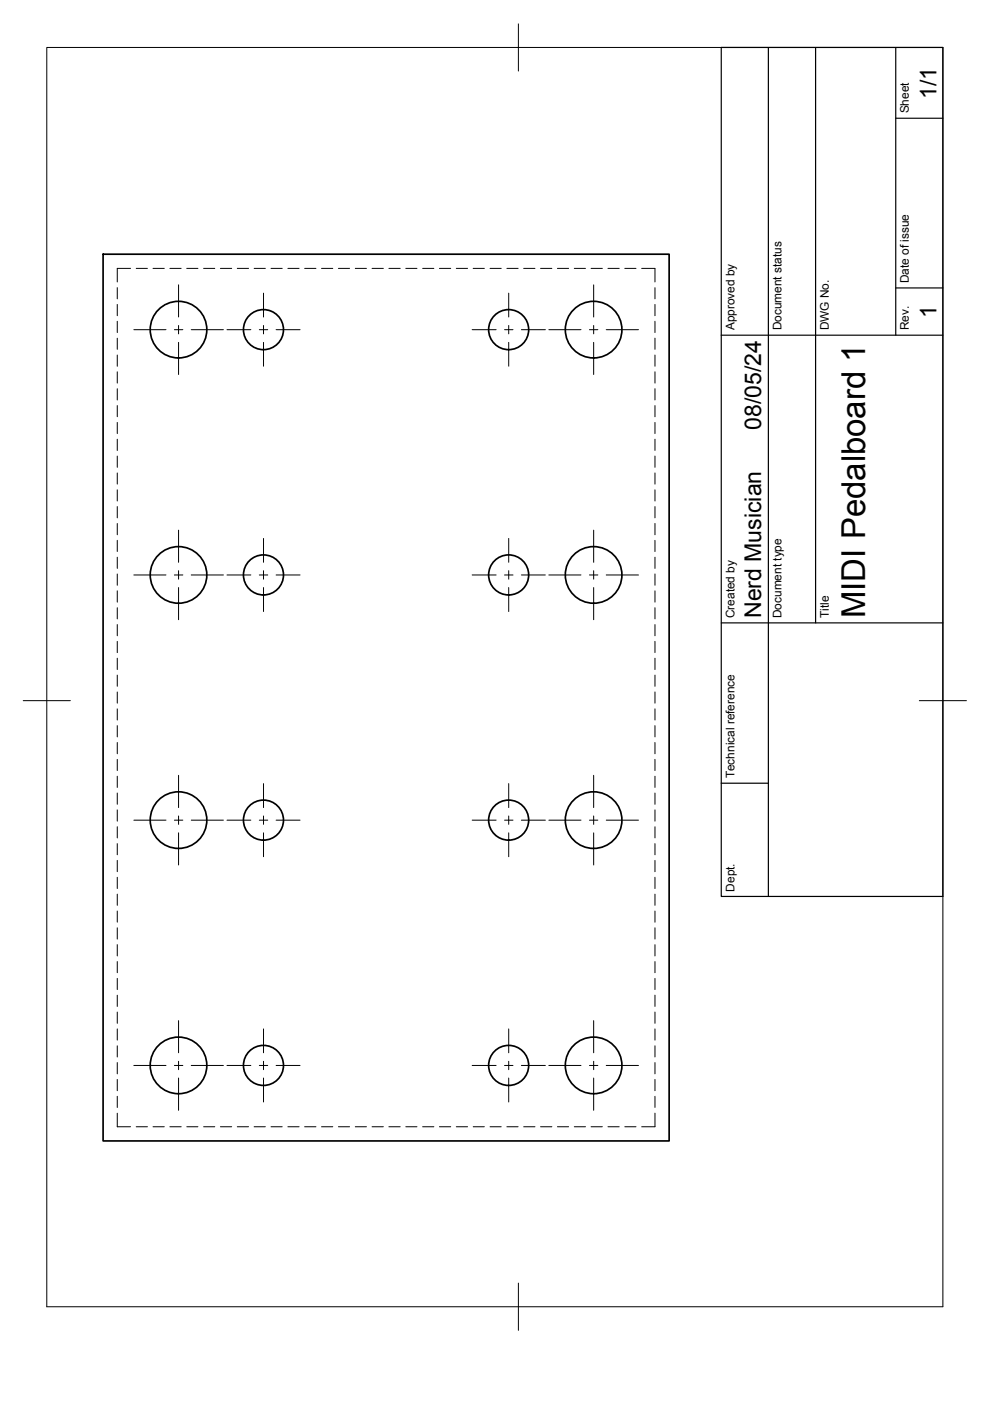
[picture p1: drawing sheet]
<svg xmlns="http://www.w3.org/2000/svg" width="210mm" height="297mm" viewBox="0 0 210 297" stroke-linecap="round" stroke-linejoin="round" font-family="sans-serif">
<!-- layer: Visible -->
<g fill="none" stroke="#000" stroke-width=".36">
<path d="M21.9 53.9h120v188h-120z"/>
<circle cx="37.9" cy="69.9" r="6"/>
<circle cx="55.9" cy="69.9" r="4.2"/>
<circle cx="107.8" cy="69.9" r="4.2"/>
<circle cx="125.9" cy="69.9" r="6"/>
<circle cx="37.9" cy="121.9" r="6"/>
<circle cx="55.9" cy="121.9" r="4.2"/>
<circle cx="107.8" cy="121.9" r="4.2"/>
<circle cx="125.9" cy="121.9" r="6"/>
<circle cx="37.9" cy="173.9" r="6"/>
<circle cx="55.9" cy="173.9" r="4.2"/>
<circle cx="107.8" cy="173.9" r="4.2"/>
<circle cx="125.9" cy="173.9" r="6"/>
<circle cx="37.9" cy="225.9" r="6"/>
<circle cx="55.9" cy="225.9" r="4.2"/>
<circle cx="107.8" cy="225.9" r="4.2"/>
<circle cx="125.9" cy="225.9" r="6"/>
</g>
<!-- layer: Hidden -->
<g fill="none" stroke="#000" stroke-width=".21">
<path d="M27.7 56.9h-2.8v2.9M28.9 56.9h2.4M32.4 56.9h2.4M36 56.9h2.4M39.6 56.9h2.4M43.2 56.9h2.3M46.7 56.9h2.4M50.3 56.9h2.4M53.9 56.9h2.4M57.5 56.9h2.3M61 56.9h2.4M64.6 56.9h2.4"/>
<path d="M68.2 56.9h2.4M71.7 56.9h2.4M75.3 56.9h2.4M78.9 56.9h2.4M82.5 56.9h2.4M86 56.9h2.4M89.6 56.9h2.4M93.2 56.9h2.4M96.7 56.9h2.4M100.3 56.9h2.4M103.9 56.9h2.4M107.5 56.9h2.3"/>
<path d="M111 56.9h2.4M114.6 56.9h2.4M118.2 56.9h2.4M121.8 56.9h2.3M125.3 56.9h2.4M128.9 56.9h2.4M132.5 56.9h2.3M136.1 56.9h2.8v2.9M24.9 61v2.4M24.9 64.5v2.4M24.9 68.1v2.4M24.9 71.7v2.4"/>
<path d="M24.9 75.3v2.3M24.9 78.8v2.4M138.9 61v2.4M138.9 64.5v2.4M138.9 68.1v2.4M138.9 71.7v2.4M138.9 75.3v2.3M138.9 78.8v2.4M24.9 82.4v2.4M24.9 86v2.4M24.9 89.6v2.3M24.9 93.1v2.4"/>
<path d="M24.9 96.7v2.4M138.9 82.4v2.4M138.9 86v2.4M138.9 89.6v2.3M138.9 93.1v2.4M138.9 96.7v2.4M24.9 100.3v2.3M24.9 103.9v2.3M24.9 107.4v2.4M24.9 111v2.4M24.9 114.6v2.3M24.9 118.1v2.4"/>
<path d="M138.9 100.3v2.3M138.9 103.9v2.3M138.9 107.4v2.4M138.9 111v2.4M138.9 114.6v2.3M138.9 118.1v2.4M24.9 121.7v2.4M24.9 125.3v2.4M24.9 128.8v2.4M24.9 132.4v2.4M24.9 136v2.4M24.9 139.6v2.4"/>
<path d="M138.9 121.7v2.4M138.9 125.3v2.4M138.9 128.8v2.4M138.9 132.4v2.4M138.9 136v2.4M138.9 139.6v2.4M24.9 143.1v2.4M24.9 146.7v2.4M24.9 150.3v2.4M24.9 153.8v2.4M24.9 157.4v2.4M138.9 143.1v2.4"/>
<path d="M138.9 146.7v2.4M138.9 150.3v2.4M138.9 153.8v2.4M138.9 157.4v2.4M24.9 161v2.4M24.9 164.6v2.3M24.9 168.1v2.4M24.9 171.7v2.4M24.9 175.3v2.4M24.9 178.9v2.3M138.9 161v2.4M138.9 164.6v2.3"/>
<path d="M138.9 168.1v2.4M138.9 171.7v2.4M138.9 175.3v2.4M138.9 178.9v2.3M24.9 182.4v2.4M24.9 186v2.4M24.9 189.6v2.3M24.9 193.2v2.3M24.9 196.7v2.4M138.9 182.4v2.4M138.9 186v2.4M138.9 189.6v2.3"/>
<path d="M138.9 193.2v2.3M138.9 196.7v2.4M24.9 200.3v2.4M24.9 203.9v2.3M24.9 207.4v2.4M24.9 211v2.4M24.9 214.6v2.4M24.9 218.2v2.3M138.9 200.3v2.4M138.9 203.9v2.3M138.9 207.4v2.4M138.9 211v2.4"/>
<path d="M138.9 214.6v2.4M138.9 218.2v2.3M24.9 236v2.9h2.8M24.9 221.7v2.4M24.9 225.3v2.4M24.9 228.9v2.4M24.9 232.4v2.4M28.9 238.9h2.4M32.4 238.9h2.4M36 238.9h2.4M39.6 238.9h2.4M43.2 238.9h2.3"/>
<path d="M46.7 238.9h2.4M50.3 238.9h2.4M53.9 238.9h2.4M57.5 238.9h2.3M61 238.9h2.4M64.6 238.9h2.4M68.2 238.9h2.4M71.7 238.9h2.4M75.3 238.9h2.4M78.9 238.9h2.4M82.5 238.9h2.4M86 238.9h2.4"/>
<path d="M89.6 238.9h2.4M93.2 238.9h2.4M96.7 238.9h2.4M100.3 238.9h2.4M103.9 238.9h2.4M107.5 238.9h2.3M111 238.9h2.4M114.6 238.9h2.4M118.2 238.9h2.4M121.8 238.9h2.3M125.3 238.9h2.4M128.9 238.9h2.4"/>
<path d="M132.5 238.9h2.3M138.9 236v2.9h-2.8M138.9 221.7v2.4M138.9 225.3v2.4M138.9 228.9v2.4M138.9 232.4v2.4"/>
</g>
<!-- layer: BORDER -->
<path d="M9.9 10.1h190v267h-190zM109.9 5.1v10M4.9 148.6h10M194.9 148.6h10M109.9 272v10.1" fill="none" stroke="#000" stroke-width=".21"/>
<!-- layer: TITLEBLOCK -->
<path d="M152.9 10.1h47v180h-47zM162.9 10.1v180M172.9 10.1v122M189.9 10.1v61M189.9 25.1h10M152.9 71.1h47M189.9 61.1h10M152.9 132.1h47M152.9 166.1h10" fill="none" stroke="#000" stroke-width=".25"/>
<!-- layer: Smart Centers -->
<g fill="none" stroke="#000" stroke-width=".21">
<path d="M28.4 69.9h6.8M37 69.9h1.8M37.9 60.4v6.8M37.9 69v1.8M37.9 72.6v6.8M40.5 69.9h6.9M48.1 69.9h5.1M55 69.9h1.8M55.9 62.2v5M55.9 69v1.8M55.9 72.6v5M58.5 69.9h5.1"/>
<path d="M100.1 69.9h5.1M107 69.9h1.8M107.9 62.2v5M107.9 69v1.8M107.9 72.6v5M110.5 69.9h5.1M116.4 69.9h6.8M125 69.9h1.8M125.9 60.4v6.8M125.9 69v1.8M125.9 72.6v6.8M128.5 69.9h6.9"/>
<path d="M37.9 112.4v6.8M55.9 114.2v5M107.9 114.2v5M125.9 112.4v6.8M28.4 121.9h6.8M37 121.9h1.8M37.9 121v1.8M37.9 124.6v6.8M40.5 121.9h6.9M48.1 121.9h5.1M55 121.9h1.8M55.9 121v1.8"/>
<path d="M55.9 124.6v5.1M58.5 121.9h5.1M100.1 121.9h5.1M107 121.9h1.8M107.9 121v1.8M107.9 124.6v5.1M110.5 121.9h5.1M116.4 121.9h6.8M125 121.9h1.8M125.9 121v1.8M125.9 124.6v6.8M128.5 121.9h6.9"/>
<path d="M28.4 173.9h6.8M37 173.9h1.8M37.9 164.4v6.8M37.9 173v1.8M37.9 176.6v6.8M40.5 173.9h6.9M48.1 173.9h5.1M55 173.9h1.8M55.9 166.1v5.1M55.9 173v1.8M55.9 176.6v5M58.5 173.9h5.1"/>
<path d="M100.1 173.9h5.1M107 173.9h1.8M107.9 166.1v5.1M107.9 173v1.8M107.9 176.6v5M110.5 173.9h5.1M116.4 173.9h6.8M125 173.9h1.8M125.9 164.4v6.8M125.9 173v1.8M125.9 176.6v6.8M128.5 173.9h6.9"/>
<path d="M37.9 216.4v6.8M55.9 218.2v5M107.9 218.2v5M125.9 216.4v6.8M28.4 225.9h6.8M37 225.9h1.8M37.9 225v1.8M37.9 228.6v6.8M40.5 225.9h6.9M48.1 225.9h5.1M55 225.9h1.8M55.9 225v1.8"/>
<path d="M55.9 228.6v5M58.5 225.9h5.1M100.1 225.9h5.1M107 225.9h1.8M107.9 225v1.8M107.9 228.6v5M110.5 225.9h5.1M116.4 225.9h6.8M125 225.9h1.8M125.9 225v1.8M125.9 228.6v6.8M128.5 225.9h6.9"/>
</g>
<text font-size="7" x="183.4" y="131" transform="rotate(-90 183.4 131)">MIDI Pedalboard 1</text>
<g font-size="4.9">
<text x="198.6" y="21" transform="rotate(-90 198.6 21)">1/1</text>
<text x="198.6" y="67.4" transform="rotate(-90 198.6 67.4)">1</text>
<text x="161.4" y="91.1" transform="rotate(-90 161.4 91.1)">08/05/24</text>
<text x="161.4" y="131" transform="rotate(-90 161.4 131)">Nerd Musician</text>
</g>
<g font-size="2.5">
<text x="192.7" y="24.1" transform="rotate(-90 192.7 24.1)">Sheet</text>
<text x="192.7" y="60.1" transform="rotate(-90 192.7 60.1)">Date of issue</text>
<text x="155.7" y="70" transform="rotate(-90 155.7 70)">Approved by</text>
<text x="165.7" y="70" transform="rotate(-90 165.7 70)">Document status</text>
<text x="175.7" y="70" transform="rotate(-90 175.7 70)">DWG No.</text>
<text x="192.7" y="70" transform="rotate(-90 192.7 70)">Rev.</text>
<text x="155.7" y="131" transform="rotate(-90 155.7 131)">Created by</text>
<text x="165.7" y="131" transform="rotate(-90 165.7 131)">Document type</text>
<text x="175.7" y="131" transform="rotate(-90 175.7 131)">Title</text>
<text x="155.7" y="165" transform="rotate(-90 155.7 165)">Technical reference</text>
<text x="155.7" y="189" transform="rotate(-90 155.7 189)">Dept.</text>
</g>
</svg>
